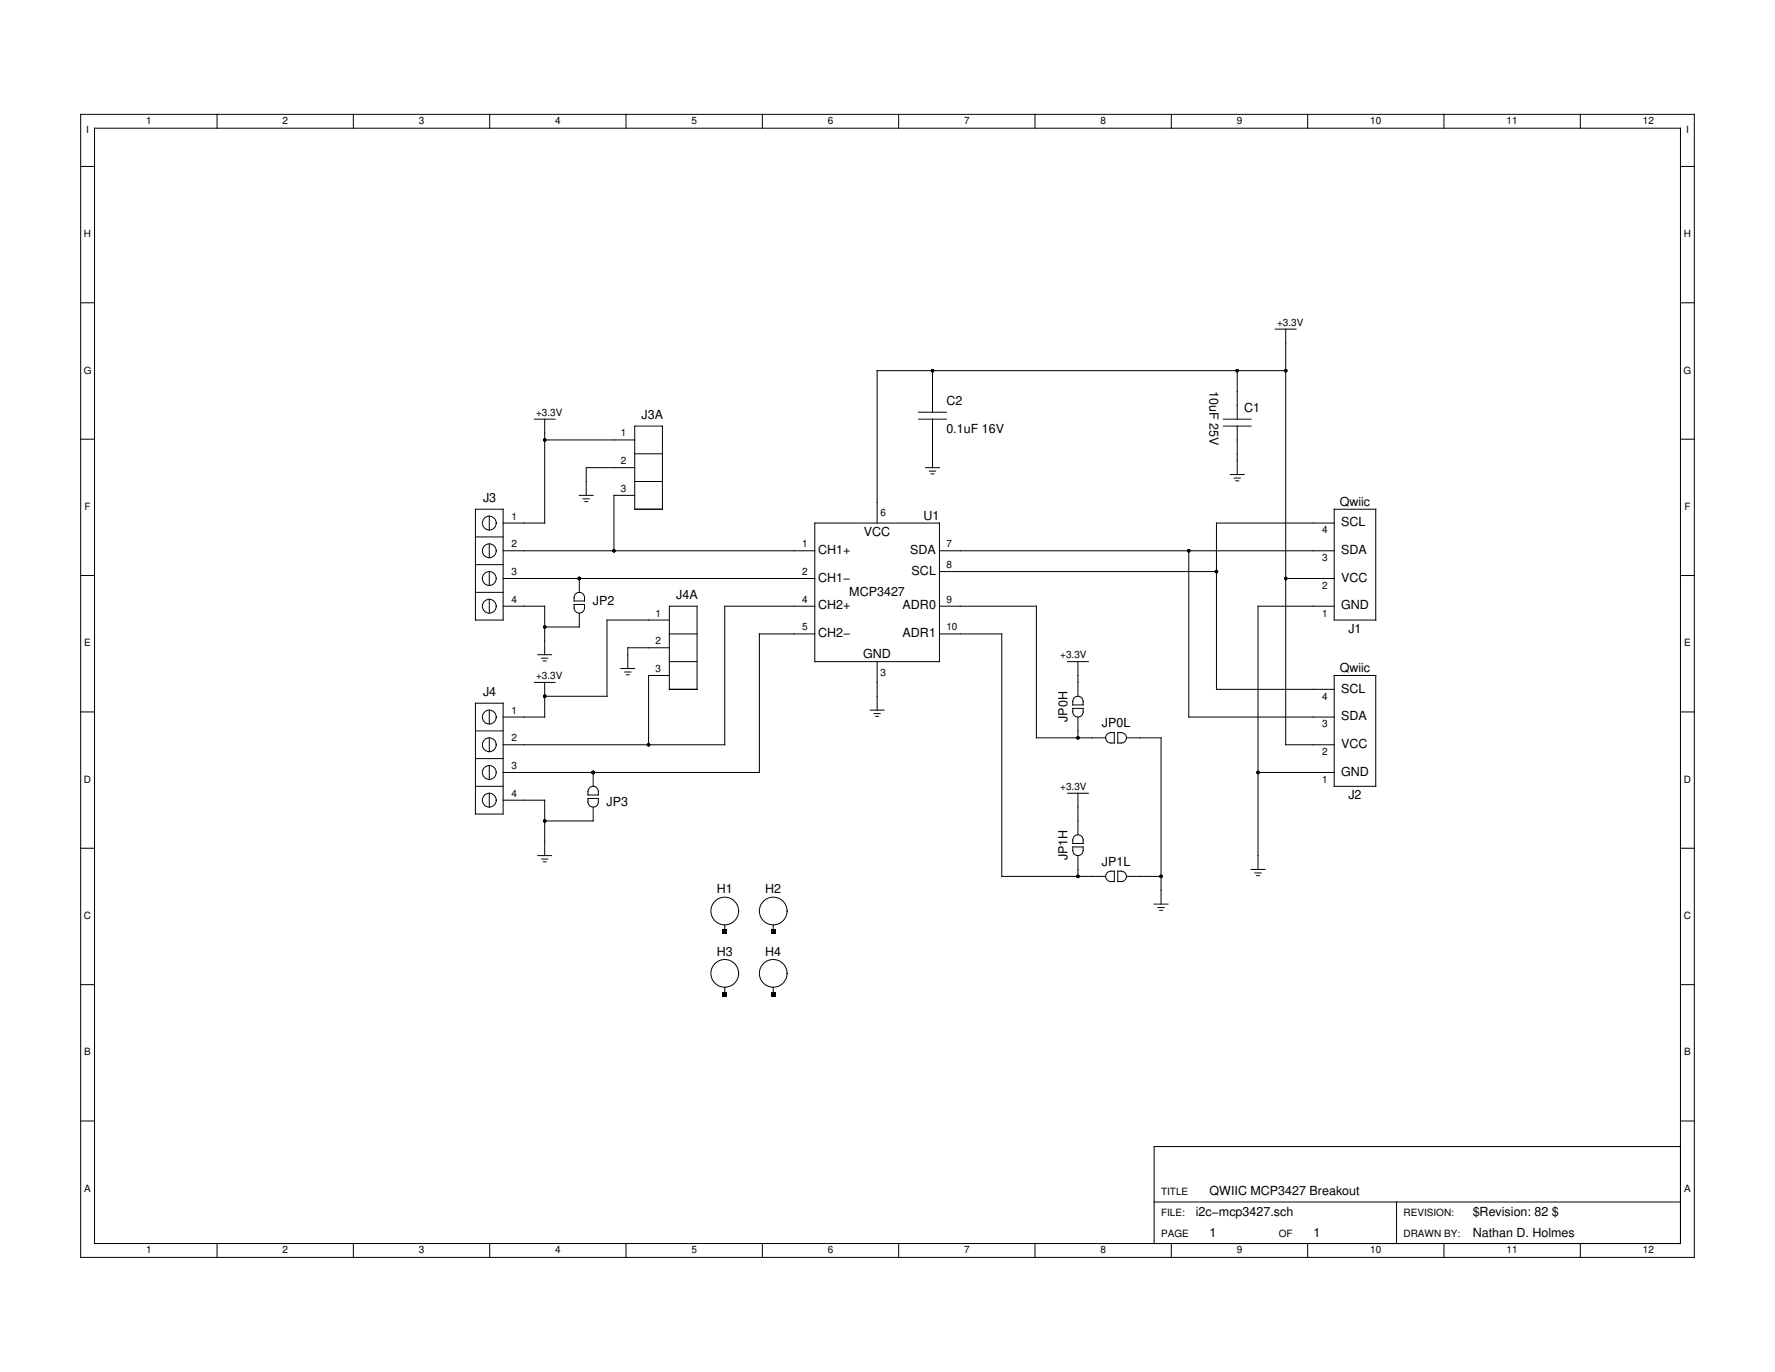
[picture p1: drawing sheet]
<svg xmlns="http://www.w3.org/2000/svg" width="279mm" height="216mm" viewBox="0 0 279 216" stroke-linecap="round" stroke-linejoin="round" font-family="sans-serif">
<g fill="none" stroke="#000" stroke-width=".16">
<path d="M12.7 18h254v179.9h-254zM34.2 18v2.2M55.6 18v2.2M77.1 18v2.2M98.5 18v2.2M120 18v2.2M141.5 18v2.2M162.9 18v2.2M184.4 18v2.2M205.8 18v2.2M227.3 18v2.2M248.8 18v2.2"/>
<path d="M12.7 26.2h2.2M14.9 20.2h249.6v175.5h-249.6zM264.5 26.2h2.2M12.7 47.6h2.2M146.8 58.3v6.6M194.8 58.3v7.7M200.7 51.8h3.3M202.4 51.8v65.4h7.6M202.4 58.3h-64.3v24M264.5 47.6h2.2M12.7 69.1h2.2M84.1 66h3.3"/>
<path d="M85.7 66v16.3h-6.5M85.7 69.2h14.2M91.2 78h2.2M91.8 78.5h1M92.1 78.9h.4M99.9 73.6h-7.6v4.4M99.9 67.1h4.4v13h-4.4zM99.9 78h-3.3v8.7M99.9 71.4h4.4M99.9 75.8h4.4M144.6 64.9h4.4M144.6 66h4.4"/>
<path d="M145.7 73.6h2.2M146.3 74.1h1M146.6 74.6h.4M146.8 66v7.6M192.6 66h4.3M192.6 67.1h4.3M193.7 74.7h2.1M194.3 75.2h.9M194.5 75.7h.5M194.8 67.1v7.6M264.5 69.1h2.2M12.7 90.6h2.2"/>
<path d="M74.8 80.1h4.4v17.5h-4.4zM74.8 93.2h4.4M74.8 84.5h4.4M74.8 88.9h4.4M77 81.2v2.2M77 85.6v2.2M77 89.9v2.2M77 94.3v2.2M79.2 86.7h49.1M79.2 95.4h6.5v7.6M79.2 91h49.1M90.4 95.1h1.6a1.01 1.01 0 0 1-.8 1.4 .96 .96 0 0 1-.8-1.4z"/>
<path d="M90.6 93.5a.82 .82 0 0 1 .9-.2 .82 .82 0 0 1 .5 .7v.6h-1.6v-.9zM91.2 91v2.2M91.2 96.5v2.2h-5.5M105.4 95.4h4.3v13.1h-4.3zM105.4 97.6h-9.9v12h-9.8M105.4 99.8h4.3M128.3 95.4h-14.2v21.8h-34.9M128.3 82.3h19.6v21.8h-19.6zM128.3 99.8h-8.8v21.8h-40.3M147.9 86.7h62.1M147.9 95.4h15.2v20.7h10.9M147.9 99.8h9.8v38.1h16.3"/>
<path d="M147.9 89.9h43.6M187.1 86.7v26.1h22.9M202.4 91h7.6M210 82.3h-18.5v26.2h18.5M210 95.4h-12v41.4M210 80.1h6.6v17.5h-6.6zM264.5 90.6h2.2M12.7 112h2.2M74.8 110.7h4.4v17.4h-4.4zM74.8 115h4.4M74.8 119.4h4.4M77 111.7v2.2"/>
<path d="M77 116.1v2.2M84.1 107.4h3.3M84.6 103h2.2M85.2 103.6h1M85.5 104h.5M85.7 107.4v5.4h-6.5M97.7 105.2h2.2M98.3 105.8h1M98.6 106.2h.4M105.4 106.3h-3.3v10.9M105.4 104.1h4.3M105.4 101.9h-6.6v3.3"/>
<path d="M137 111.7h2.2M137.6 112.3h1M137.8 112.7h.5M138.1 104.1v7.6M168 104.1h3.3M168.9 111.5h1.6a1.01 1.01 0 0 1-.8 1.3 .96 .96 0 0 1-.8-1.3zM169.1 109.8a.82 .82 0 0 1 .9-.2 .82 .82 0 0 1 .5 .8v.5h-1.6v-.8zM169.7 104.1v5.5M169.7 112.8v3.3M174.3 115.5l.2-.1 .9-.1v1.6a1.01 1.01 0 0 1-1.4-.8zM175.9 115.3a1.01 1.01 0 0 1 1.4 .8 .96 .96 0 0 1-1.4 .8zM177.3 116.1h5.5v26.2"/>
<path d="M210 106.3h6.6v17.4h-6.6zM264.5 112h2.2M12.7 133.5h2.2M74.8 123.7h4.4M77 120.5v2.1M77 124.8v2.2M79.2 125.9h6.5v8.7M84.6 134.6h2.2M85.2 135.2h1M85.5 135.6h.5M92.6 125.6h1.6a1.01 1.01 0 0 1-.8 1.4 .96 .96 0 0 1-.8-1.4zM92.8 124a.82 .82 0 0 1 .9-.2 .82 .82 0 0 1 .5 .8v.5h-1.6v-.9z"/>
<path d="M93.4 121.6v2.1M93.4 127v2.2h-7.7M168 124.8h3.3M168.9 133.3h1.6a1.01 1.01 0 0 1-.8 1.3 .96 .96 0 0 1-.8-1.3zM169.1 131.6a.82 .82 0 0 1 .9-.2 .82 .82 0 0 1 .5 .8v.5h-1.6v-.8zM169.7 124.8v6.6M169.7 134.6v3.3M174.3 137.3l.2-.1 .9-.1v1.6a1.01 1.01 0 0 1-1.4-.8zM175.9 137.1a1.01 1.01 0 0 1 1.4 .8 .96 .96 0 0 1-1.4 .8zM177.3 137.9h5.5M196.9 136.8h2.2M197.5 137.4h1"/>
<path d="M197.8 137.8h.4M198 121.6h12M264.5 133.5h2.2M12.7 154.9h2.2M114.1 145.5v1.1M114.1 155.4v1M121.7 145.5v1.1M121.7 155.4v1M181.7 142.3h2.2M182.3 142.8h1M182.5 143.3h.5M264.5 154.9h2.2"/>
<path d="M12.7 176.4h2.2M264.5 176.4h2.2M34.2 195.7v2.2M55.6 195.7v2.2M77.1 195.7v2.2M98.5 195.7v2.2M120 195.7v2.2M141.5 195.7v2.2M162.9 195.7v2.2M181.7 189.1h82.8M184.4 195.7v2.2M205.8 195.7v2.2"/>
<path d="M219.8 189.1v6.6M227.3 195.7v2.2M248.8 195.7v2.2M264.5 180.4h-82.8v15.3"/>
<circle cx="77" cy="86.7" r="1.09"/>
<circle cx="77" cy="91" r="1.09"/>
<circle cx="77" cy="95.4" r="1.09"/>
<circle cx="77" cy="82.3" r="1.09"/>
<circle cx="77" cy="117.2" r="1.09"/>
<circle cx="77" cy="112.8" r="1.09"/>
<circle cx="77" cy="125.9" r="1.09"/>
<circle cx="77" cy="121.6" r="1.09"/>
<circle cx="114.1" cy="153.2" r="2.18"/>
<circle cx="114.1" cy="143.4" r="2.18"/>
<circle cx="121.7" cy="153.2" r="2.18"/>
<circle cx="121.7" cy="143.4" r="2.18"/>
</g>
<g fill="#000">
<path d="M113.8 146.3h.6v.7h-.6zM113.8 156.1h.6v.7h-.6zM121.4 146.3h.6v.7h-.6zM121.4 156.1h.6v.7h-.6z"/>
<circle cx="146.8" cy="58.3" r=".27"/>
<circle cx="194.8" cy="58.3" r=".27"/>
<circle cx="202.4" cy="58.3" r=".27"/>
<circle cx="85.7" cy="69.2" r=".27"/>
<circle cx="85.7" cy="98.7" r=".27"/>
<circle cx="91.2" cy="91" r=".27"/>
<circle cx="96.6" cy="86.7" r=".27"/>
<circle cx="187.1" cy="86.7" r=".27"/>
<circle cx="191.5" cy="89.9" r=".27"/>
<circle cx="202.4" cy="91" r=".27"/>
<circle cx="85.7" cy="109.6" r=".27"/>
<circle cx="102.1" cy="117.2" r=".27"/>
<circle cx="169.7" cy="116.1" r=".27"/>
<circle cx="85.7" cy="129.2" r=".27"/>
<circle cx="93.4" cy="121.6" r=".27"/>
<circle cx="169.7" cy="137.9" r=".27"/>
<circle cx="182.8" cy="137.9" r=".27"/>
<circle cx="198" cy="121.6" r=".27"/>
</g>
<g font-size="2">
<text x="101" y="66">J3A</text>
<text x="149" y="63.8">C2</text>
<text x="190.4" y="61.6" transform="rotate(90 190.4 61.6)">10uF 25V</text>
<text x="195.8" y="64.9">C1</text>
<text x="149" y="68.1">0.1uF 16V</text>
<text x="76" y="79">J3</text>
<text x="145.4" y="81.8">U1</text>
<text x="210.9" y="79.6">Qwiic</text>
<text x="211.1" y="82.8">SCL</text>
<text x="128.8" y="87.2">CH1+</text>
<text x="136" y="84.4">VCC</text>
<text x="143.3" y="87.2">SDA</text>
<text x="211.1" y="87.2">SDA</text>
<text x="93.3" y="95.2">JP2</text>
<text x="106.5" y="94.3">J4A</text>
<text x="128.8" y="91.5">CH1−</text>
<text x="128.8" y="95.9">CH2+</text>
<text x="133.7" y="93.7">MCP3427</text>
<text x="142.1" y="95.9">ADR0</text>
<text x="143.5" y="90.5">SCL</text>
<text x="211.1" y="95.9">GND</text>
<text x="211.1" y="91.5">VCC</text>
<text x="128.8" y="100.3">CH2−</text>
<text x="142.1" y="100.3">ADR1</text>
<text x="212.2" y="99.5">J1</text>
<text x="135.9" y="103.6">GND</text>
<text x="210.9" y="105.8">Qwiic</text>
<text x="76" y="109.6">J4</text>
<text x="168" y="113.6" transform="rotate(-90 168 113.6)">JP0H</text>
<text x="211.1" y="113.3">SDA</text>
<text x="211.1" y="109">SCL</text>
<text x="173.4" y="114.5">JP0L</text>
<text x="211.1" y="117.7">VCC</text>
<text x="211.1" y="122.1">GND</text>
<text x="212.2" y="125.7">J2</text>
<text x="95.5" y="126.8">JP3</text>
<text x="168" y="135.4" transform="rotate(-90 168 135.4)">JP1H</text>
<text x="173.4" y="136.3">JP1L</text>
<text x="112.8" y="140.6">H1</text>
<text x="120.5" y="140.6">H2</text>
<text x="112.8" y="150.4">H3</text>
<text x="120.5" y="150.4">H4</text>
<text x="188.2" y="191.3">i2c−mcp3427.sch</text>
<text x="190.4" y="188.1">QWIIC MCP3427 Breakout</text>
<text x="231.8" y="191.3">$Revision: 82 $</text>
<text x="190.4" y="194.6">1</text>
<text x="206.7" y="194.6">1</text>
<text x="231.8" y="194.6">Nathan D. Holmes</text>
</g>
<g font-size="1.6">
<text x="13.6" y="21">I</text>
<text x="23" y="19.5">1</text>
<text x="44.5" y="19.5">2</text>
<text x="65.9" y="19.5">3</text>
<text x="87.4" y="19.5">4</text>
<text x="108.8" y="19.5">5</text>
<text x="130.3" y="19.5">6</text>
<text x="151.7" y="19.5">7</text>
<text x="173.2" y="19.5">8</text>
<text x="194.7" y="19.5">9</text>
<text x="215.7" y="19.5">10</text>
<text x="237.1" y="19.5">11</text>
<text x="258.6" y="19.5">12</text>
<text x="265.4" y="21">I</text>
<text x="13.2" y="37.3">H</text>
<text x="265" y="37.3">H</text>
<text x="201" y="51.2">+3.3V</text>
<text x="13.2" y="58.8">G</text>
<text x="265" y="58.8">G</text>
<text x="84.4" y="65.4">+3.3V</text>
<text x="97.7" y="68.7">1</text>
<text x="97.7" y="73">2</text>
<text x="97.7" y="77.4">3</text>
<text x="13.3" y="80.2">F</text>
<text x="80.5" y="81.8">1</text>
<text x="138.6" y="81.3">6</text>
<text x="208.1" y="83.9">4</text>
<text x="265.1" y="80.2">F</text>
<text x="80.5" y="86.1">2</text>
<text x="126.3" y="86.1">1</text>
<text x="149" y="86.1">7</text>
<text x="149" y="89.4">8</text>
<text x="208.1" y="88.3">3</text>
<text x="80.5" y="90.5">3</text>
<text x="80.5" y="94.8">4</text>
<text x="126.3" y="90.5">2</text>
<text x="126.3" y="94.8">4</text>
<text x="149" y="94.8">9</text>
<text x="208.1" y="92.7">2</text>
<text x="13.3" y="101.7">E</text>
<text x="103.2" y="97">1</text>
<text x="103.2" y="101.4">2</text>
<text x="126.3" y="99.2">5</text>
<text x="149" y="99.2">10</text>
<text x="208.1" y="97">1</text>
<text x="265.1" y="101.7">E</text>
<text x="84.4" y="106.8">+3.3V</text>
<text x="103.2" y="105.8">3</text>
<text x="138.6" y="106.3">3</text>
<text x="166.9" y="103.6">+3.3V</text>
<text x="80.5" y="112.3">1</text>
<text x="208.1" y="110.1">4</text>
<text x="80.5" y="116.7">2</text>
<text x="208.1" y="118.8">2</text>
<text x="208.1" y="114.5">3</text>
<text x="13.2" y="123.2">D</text>
<text x="80.5" y="121">3</text>
<text x="80.5" y="125.4">4</text>
<text x="166.9" y="124.3">+3.3V</text>
<text x="208.1" y="123.2">1</text>
<text x="265" y="123.2">D</text>
<text x="13.2" y="144.6">C</text>
<text x="265" y="144.6">C</text>
<text x="13.3" y="166.1">B</text>
<text x="265.1" y="166.1">B</text>
<text x="13.3" y="187.5">A</text>
<text x="182.8" y="191.3">FILE:</text>
<text x="182.8" y="188.1">TITLE</text>
<text x="220.9" y="191.3">REVISION:</text>
<text x="265.1" y="187.5">A</text>
<text x="23" y="197.2">1</text>
<text x="44.5" y="197.2">2</text>
<text x="65.9" y="197.2">3</text>
<text x="87.4" y="197.2">4</text>
<text x="108.8" y="197.2">5</text>
<text x="130.3" y="197.2">6</text>
<text x="151.7" y="197.2">7</text>
<text x="173.2" y="197.2">8</text>
<text x="182.8" y="194.6">PAGE</text>
<text x="194.7" y="197.2">9</text>
<text x="201.3" y="194.6">OF</text>
<text x="215.7" y="197.2">10</text>
<text x="220.9" y="194.6">DRAWN BY:</text>
<text x="237.1" y="197.2">11</text>
<text x="258.6" y="197.2">12</text>
</g>
</svg>
